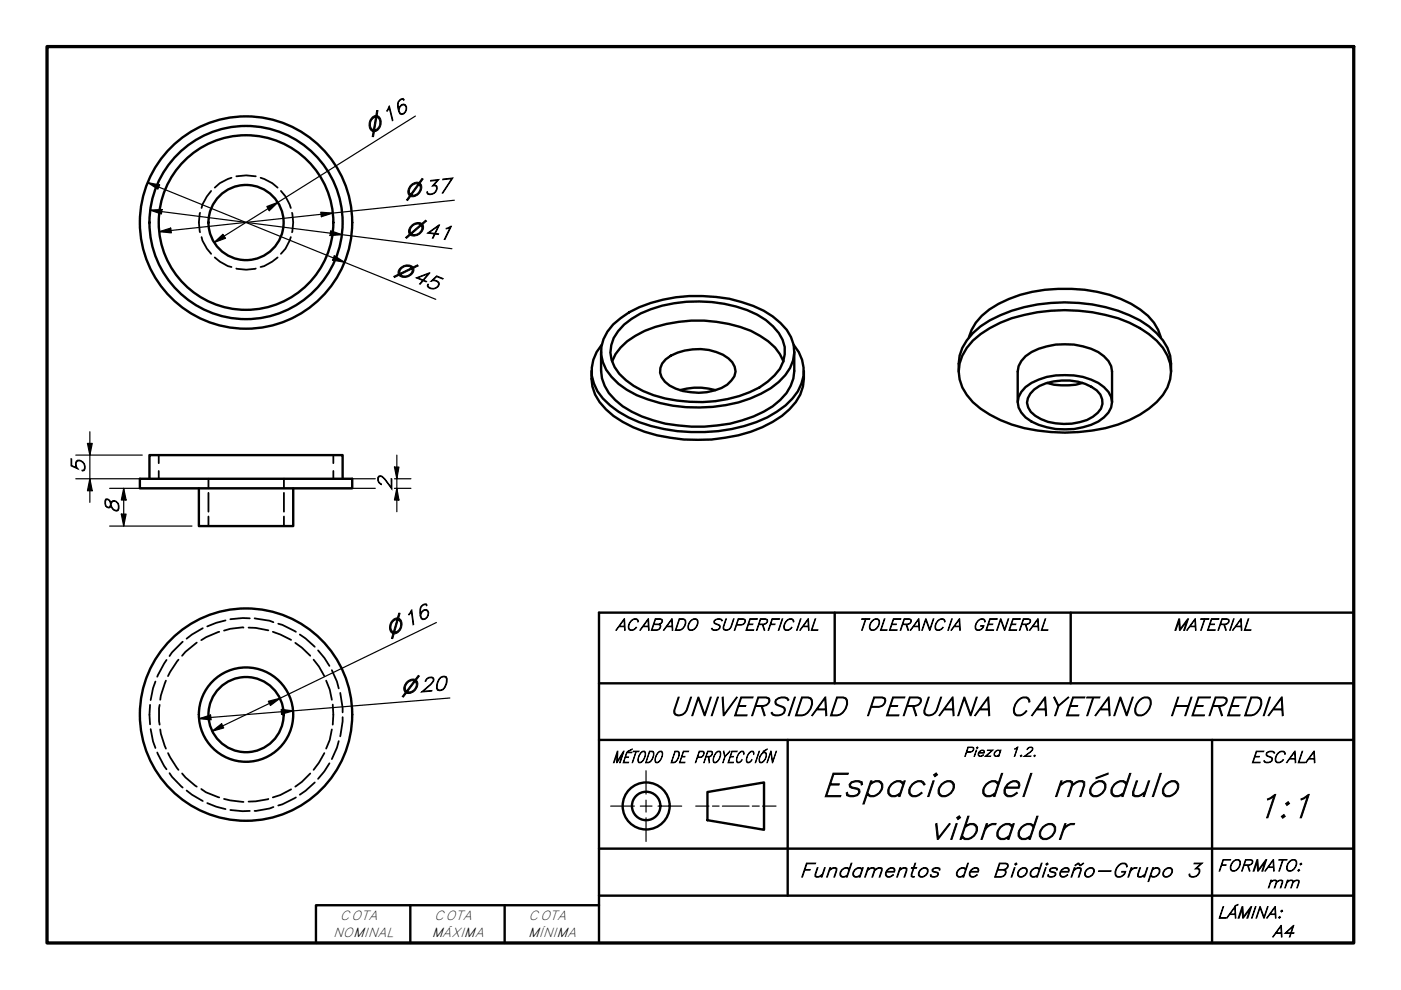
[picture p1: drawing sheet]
<svg xmlns="http://www.w3.org/2000/svg" width="297mm" height="210mm" viewBox="0 0 297 210" stroke-linecap="round" stroke-linejoin="round" font-family="sans-serif">
<!-- layer: Oculto (ISO) -->
<g fill="none" stroke="#000" stroke-width=".38">
<path d="M49.1 37.7l-2.5 1.1-1.1 1M50.1 37.4a11.3 11.3 0 0 1 4.1 0M55.2 37.7l2.5 1.1 1.2 1M42.4 45.1a8.5 8.5 0 0 0 0 4.1M42.7 50.3l.2 .7 1 1.7 .9 1.1M44.8 40.5l-.9 1.1-1 1.7-.2 .8M45.5 54.6l1.1 .9 1.7 .9 .8 .2M50.1 56.9a8.5 8.5 0 0 0 4.1 0M58.9 54.6l-1.2 .9-1.7 .9-.8 .2M59.6 40.5l.9 1.1 1.2 2.5M61.7 50.3l-1.2 2.4-.9 1.1M61.9 45.1a8.5 8.5 0 0 1 0 4.1"/>
<path d="M33.7 96.5v1.7M33.7 99.9v1.6M70.7 96.5v1.7M70.7 99.9v1.6M44.2 101.5v2M44.2 104.5v4M44.2 109.5v2M60.2 101.5v2M60.2 104.5v4M60.2 109.5v2M35.3 139.9l-2 3.6M37.8 139.9l-2.2 3.5"/>
<path d="M38.7 136.1l-2.3 2.2-.5 .8M41.7 136.2l-2.4 2-.7 .8M43 133.2l-2.3 1.3-1.1 .9M46.5 134l-2.8 1.1-1 .6M47.8 131.5l-2 .6-1.9 .7M51.6 133.1l-2.8 .2-1.3 .4M52.7 133.1h1.5l2.7 .5M53 131.1l-1.6-.1-2.6 .3M54 131.1l3.1 .5 .9 .3M57.8 134l1.6 .5 2.3 1.2M59 132.2l.9 .3 2.8 1.5M62.6 136.3l1.4 1 1.8 1.7"/>
<path d="M63.6 134.5l1.2 .9 1.9 1.7M66.5 139.9l1.1 1.4 1.2 2.1M67.4 137.9l1.4 1.6 1 1.7M31.8 149.5l-.1 2 .1 2.1M31.9 154.6l.5 2.6 .6 1.4M33 144.5l-.6 1.4-.5 2.5M33.3 159.5l1.5 2.9 .5 .7M33.8 149.5l-.1 .6 .1 3.5M34 154.7l.1 .8 1.1 3.2M35.2 144.3l-1.1 3.2-.1 .9M35.6 159.7l2.2 3.5M68.8 159.7l-1.2 2-1.1 1.5"/>
<path d="M69.2 144.3l.7 1.9 .5 2.2M70.4 154.7l-.5 2.2-.7 1.8M70.4 142.1l1 2.4 .4 1.5M70.5 149.4l.2 2.1-.2 2.1M71.8 157.1l-.4 1.4-1 2.4M72.1 146.9l.5 3.2v.9M72.6 152.1v.8l-.5 3.2M35.9 163.9l.5 .8 2.3 2.3M38.6 164l.7 .8 2.4 2M39.6 167.6l1.1 .9 2.3 1.3M42.7 167.3l1 .7 2.8 1.1M43.9 170.3l1.9 .7 2 .5"/>
<path d="M47.5 169.4l1.3 .3 2.8 .3M48.8 171.7l2.6 .3 1.6-.1M56.9 169.4l-2.7 .5-1.5 .1M58 171.1l-.9 .3-3.1 .5M61.7 167.4l-2.3 1.2-1.6 .5M62.7 169.1l-2.8 1.4-.9 .3M65.8 164l-1.8 1.8-1.4 1M66.7 165.9l-1.9 1.8-1.2 .8M69.8 161.8l-1 1.7-1.4 1.6"/>
</g>
<!-- layer: Visible (ISO) -->
<g fill="none" stroke="#000" stroke-width=".51">
<path d="M125.4 78.6a9.5 9.5 0 0 0 3.1 8.2 24.6 24.6 0 0 0 13.6 6 35.3 35.3 0 0 0 19.5-2.2 16 16 0 0 0 8.1-6.9l.5-1.7 .2-3.4M127.4 74.6v4a8.7 8.7 0 0 0 3 6.2 23.5 23.5 0 0 0 13.4 5.4 29.6 29.6 0 0 0 20-4.1 9.7 9.7 0 0 0 4.6-7.5v-4M127.6 73.1a8.3 8.3 0 0 0 .2 11.4 22.9 22.9 0 0 0 13 6.5 35.9 35.9 0 0 0 21.9-2.5 14.4 14.4 0 0 0 7.2-7.2 8.1 8.1 0 0 0-1.6-8.2M129.8 76.6a10.6 10.6 0 0 1 4.9-5.4 27.6 27.6 0 0 1 17.2-3 19.8 19.8 0 0 1 12.4 5.5l1.1 1.4 .7 1.5M130 68.8a23.2 23.2 0 0 1 13.3-5.8 33 33 0 0 1 18.6 2.9 13.7 13.7 0 0 1 5.8 5.6 7.9 7.9 0 0 1-2.6 9.5 24.9 24.9 0 0 1-14 5.3 31.1 31.1 0 0 1-18.2-3.7 11 11 0 0 1-5.5-7.4 8.3 8.3 0 0 1 2.6-6.4zM132.3 68.8a22.8 22.8 0 0 1 13.2-4.8 29.2 29.2 0 0 1 15 2.7 12.1 12.1 0 0 1 5.4 5.3 6.9 6.9 0 0 1-1.7 7.6 20.6 20.6 0 0 1-12.6 5.5 30.3 30.3 0 0 1-15.3-2.2 13.6 13.6 0 0 1-6-5.1 6.5 6.5 0 0 1 .8-7.6zM141.2 76.2a11.8 11.8 0 0 1 13.2-.2 3.1 3.1 0 0 1 .7 4.7 8 8 0 0 1-5.2 2.5 11.1 11.1 0 0 1-8.9-2.3 3.1 3.1 0 0 1 .2-4.7zM203.3 78.8a10.2 10.2 0 0 1 4.6-9.6 33.1 33.1 0 0 1 23.7-4.6 25.3 25.3 0 0 1 13.6 6 9.3 9.3 0 0 1 3.1 8.2M205.4 71.5a11.1 11.1 0 0 1 6.3-7.1 32.4 32.4 0 0 1 23.6-1.9 18.9 18.9 0 0 1 9.4 5.9l.9 1.5 .5 1.6M206.2 72.2a25.1 25.1 0 0 1 13.8-6 37 37 0 0 1 19.5 2.2 18.3 18.3 0 0 1 7.1 5.4 8.3 8.3 0 0 1-1.4 11.5 24.6 24.6 0 0 1-13.6 6 37 37 0 0 1-19.5-2.2 16 16 0 0 1-8.1-7 8.5 8.5 0 0 1 2.2-9.9zM144.2 82.7a13.4 13.4 0 0 1 7.5 0M215.8 85.3v-6.5a5.1 5.1 0 0 1 2.9-4.2 16 16 0 0 1 14.2 0 5.1 5.1 0 0 1 2.9 4.2v6.5"/>
<path d="M217.4 82.1a15 15 0 0 1 15.5-.9 5.1 5.1 0 0 1 2.9 4.1 5.1 5.1 0 0 1-2.9 4.1 16 16 0 0 1-14.2 0 5.1 5.1 0 0 1-2.9-4.1l.2-1.1 .5-1.1zM219.3 82.6a11.9 11.9 0 0 1 13.2 .2 3.1 3.1 0 0 1 .2 4.7 8.6 8.6 0 0 1-5.4 2.3 10.4 10.4 0 0 1-8.7-2.5 2.85 2.85 0 0 1-.2-3.8zM222 81.2a13.5 13.5 0 0 0 7.5 0M29.7 101.5h45v2h-45zM31.7 101.5v-5h40.9v5M42.2 103.5v8h20v-8"/>
<circle cx="52.2" cy="47.2" r="22.5"/>
<circle cx="52.2" cy="47.2" r="18.5"/>
<circle cx="52.2" cy="47.2" r="8"/>
<circle cx="52.2" cy="47.2" r="20.5"/>
<circle cx="52.2" cy="151.5" r="22.5"/>
<circle cx="52.2" cy="151.5" r="8"/>
<circle cx="52.2" cy="151.5" r="10"/>
</g>
<!-- layer: Borde (ISO) -->
<path d="M10 9.9h277v190h-277z" fill="none" stroke="#000" stroke-width=".7"/>
<g fill="none" stroke="#000" stroke-width=".51">
<path d="M177 129.9v15M227 129.9v15M287 129.9h-160v70M127 156.9h160M127 144.9h160M167 156.9v33M257 156.9v43M127 179.9h160M150 167.9l12-2v10l-12-2zM87 191.9v8M107 191.9v8M127 191.9h-60v8"/>
<path d="M127 189.9h160"/>
<circle cx="137" cy="170.9" r="5"/>
<circle cx="137" cy="170.9" r="3"/>
</g>
<path d="M129.5 170.9h5M135.8 170.9h2.4M137 163.4v5M137 169.6v2.6M137 173.4v5M139.5 170.9h5M147.5 170.9h2.8M151.1 170.9h1.4M153.2 170.9h5.6M159.5 170.9h1.5M161.7 170.9h2.8" fill="none" stroke="#000" stroke-width=".25"/>
<!-- layer: Cota (ISO) -->
<g fill="none" stroke="#000" stroke-width=".25">
<path d="M31.3 38.7l2.5 .5-.3 .9zM31.3 38.7l61.1 24.8M88.1 24.6l-42.7 26.8M31.8 44.5l2.6-.1-.2 1zM31.8 44.5l64 8.2M33.8 49.1l2.4-.7 .1 1zM45.4 51.4l1.8-1.7 .6 .8zM56.6 43.8l2.3-.9-1.8 1.8zM68 45l2.5 .2-2.4 .7zM70.1 48.9l2.4 .9-2.5 .1zM70.9 54.2l2.1 1.4-2.5-.4zM96.3 42.5l-62.5 6.6"/>
<path d="M16.1 96.5h14.1M18.5 94h1.1l-.6 2.5zM19 91.5v15M83.6 99h1l-.5 2.5zM84.1 96.5v12M16.1 101.5h14.1M19 101.5l.6 2.5h-1.1zM23.2 103.5h56.4M23.2 111.5h17.5M25.7 109h1l-.5 2.5zM26.2 103.5l.5 2.5h-1zM26.2 103.5v8"/>
<path d="M31.2 101.5h48.4M83.6 101.5h3.5M83.6 103.5h3.5M84.1 103.5l.5 2.5h-1zM92.5 132l-47.5 23M42.2 152.4l2.4-.8 .2 1zM45 155l2-1.5 .4 .8zM56.9 148.7l2.5-.6-2.1 1.5zM59.6 150.4l2.6 .3-2.5 .7zM95.4 148l-53.2 4.4"/>
</g>
<g fill="#000">
<path d="M31.3 38.7l2.5 .5-.3 .9z" fill-rule="evenodd"/>
<path d="M31.8 44.5l2.6-.1-.2 1z" fill-rule="evenodd"/>
<path d="M33.8 49.1l2.4-.7 .1 1z" fill-rule="evenodd"/>
<path d="M45.4 51.4l1.8-1.7 .6 .8z" fill-rule="evenodd"/>
<path d="M56.6 43.8l2.3-.9-1.8 1.8z" fill-rule="evenodd"/>
<path d="M68 45l2.5 .2-2.4 .7z" fill-rule="evenodd"/>
<path d="M70.1 48.9l2.4 .9-2.5 .1z" fill-rule="evenodd"/>
<path d="M70.9 54.2l2.1 1.4-2.5-.4z" fill-rule="evenodd"/>
<path d="M18.5 94h1.1l-.6 2.5z" fill-rule="evenodd"/>
<path d="M83.6 99h1l-.5 2.5z" fill-rule="evenodd"/>
<path d="M19 101.5l.6 2.5h-1.1z" fill-rule="evenodd"/>
<path d="M25.7 109h1l-.5 2.5z" fill-rule="evenodd"/>
<path d="M26.2 103.5l.5 2.5h-1z" fill-rule="evenodd"/>
<path d="M84.1 103.5l.5 2.5h-1z" fill-rule="evenodd"/>
<path d="M42.2 152.4l2.4-.8 .2 1z" fill-rule="evenodd"/>
<path d="M45 155l2-1.5 .4 .8z" fill-rule="evenodd"/>
<path d="M56.9 148.7l2.5-.6-2.1 1.5z" fill-rule="evenodd"/>
<path d="M59.6 150.4l2.6 .3-2.5 .7z" fill-rule="evenodd"/>
</g>
<g font-size="7">
<text x="174.1" y="168.9">Espacio</text>
<text x="207.3" y="168.9">del</text>
<text x="222.9" y="168.9">módulo</text>
<text x="266.1" y="173.4">1:1</text>
<text x="196.9" y="178">vibrador</text>
</g>
<text font-size="5.6" x="141.8" y="151.7">UNIVERSIDAD PERUANA CAYETANO HEREDIA</text>
<g font-size="4.2">
<text x="18" y="100.4" transform="rotate(-90 18 100.4)">5</text>
<text x="83.1" y="104" transform="rotate(-90 83.1 104)">2</text>
<text x="25.2" y="108.9" transform="rotate(-90 25.2 108.9)">8</text>
<text x="169.5" y="186">Fundamentos</text>
<text x="202.1" y="186">de Biodiseño-Grupo 3</text>
</g>
<g font-size="4.1">
<text x="78.5" y="28.5" transform="rotate(-32 78.5 28.5)">⌀16</text>
<text x="86" y="41.8" transform="rotate(-6 86 41.8)">⌀37</text>
<text x="85.9" y="49.8" transform="rotate(7 85.9 49.8)">⌀41</text>
<text x="83.6" y="58" transform="rotate(22 83.6 58)">⌀45</text>
<text x="82.6" y="134.9" transform="rotate(-26 82.6 134.9)">⌀16</text>
<text x="85.1" y="147.1" transform="rotate(-5 85.1 147.1)">⌀20</text>
</g>
<g font-size="3.5">
<text x="130.5" y="133.6">ACABADO</text>
<text x="150.3" y="133.6">SUPERFICIAL</text>
<text x="181.8" y="133.6">TOLERANCIA</text>
<text x="206.1" y="133.6">GENERAL</text>
<text x="248.7" y="133.6">MATERIAL</text>
<text x="129.8" y="161.7">MÉTODO DE PROYECCIÓN</text>
<text x="265.1" y="161.7">ESCALA</text>
<text x="258.1" y="184.7">FORMATO:</text>
<text x="268.5" y="188.2">mm</text>
<text x="258.1" y="194.7">LÁMINA:</text>
<text x="269.7" y="198.7">A4</text>
</g>
<g font-size="2.8">
<text x="204.2" y="160.4">Pieza 1.2.</text>
<text x="72.1" y="195.1">COTA</text>
<text x="92.1" y="195.1">COTA</text>
<text x="112.1" y="195.1">COTA</text>
<text x="70.6" y="198.7">NOMINAL</text>
<text x="91.6" y="198.7">MÁXIMA</text>
<text x="112" y="198.7">MÍNIMA</text>
</g>
</svg>
